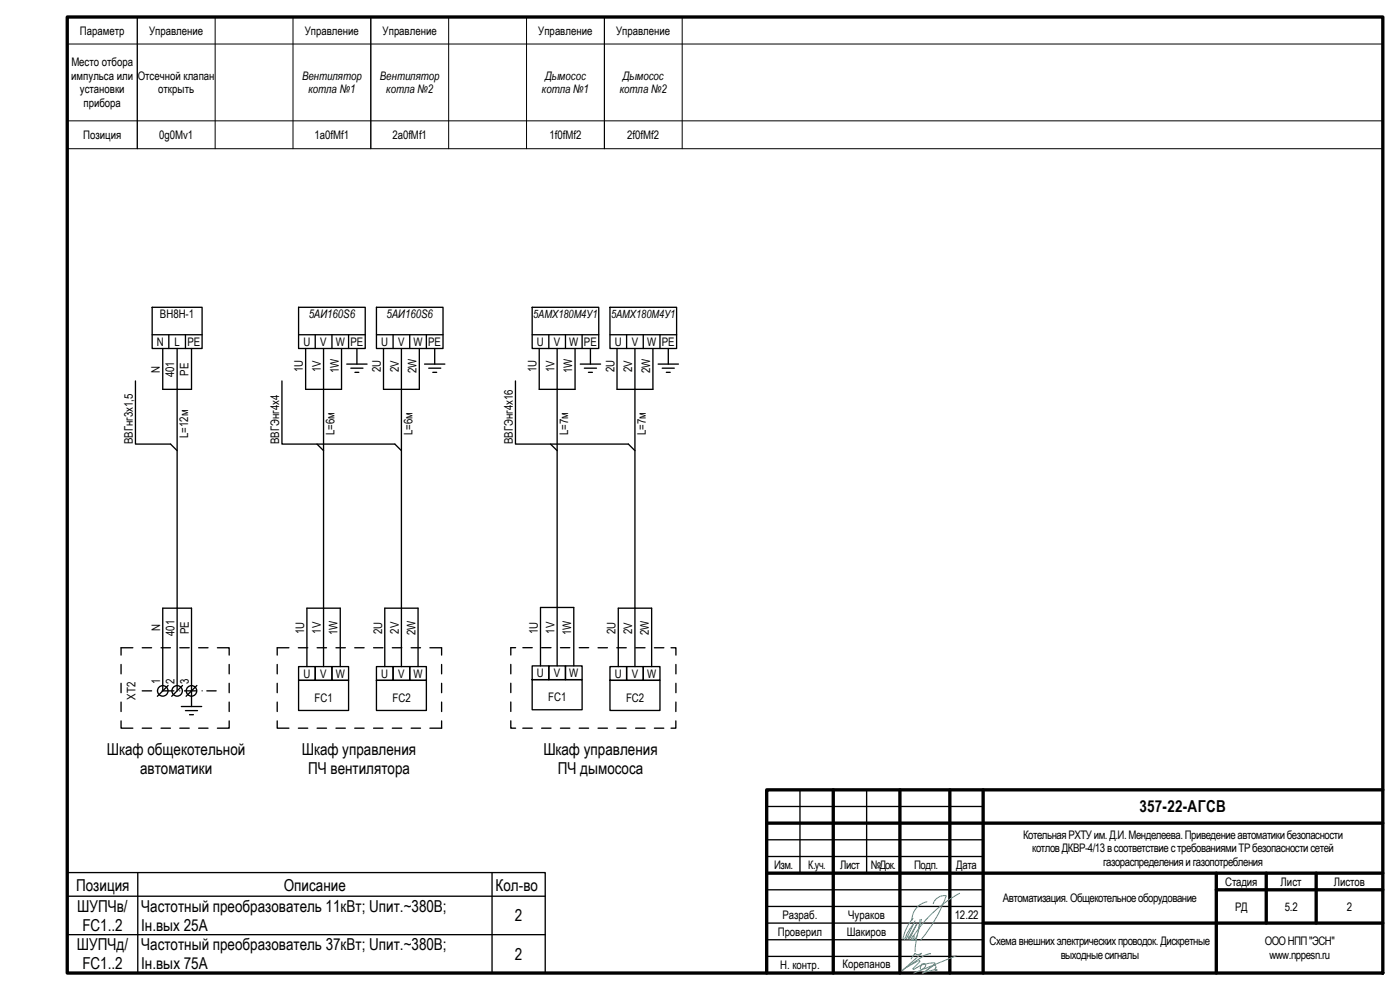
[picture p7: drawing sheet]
<svg xmlns="http://www.w3.org/2000/svg" width="420mm" height="297mm" viewBox="0 0 420 297" stroke-linecap="round" stroke-linejoin="round" font-family="sans-serif">
<g fill="none" stroke="#000" stroke-width=".4">
<path d="M45.7 92.2h15v12.4h-15zM89.6 92.2h20v12.4h-20zM113 92.2h20v12.4h-20zM159.7 92.2h20v12.4h-20zM183.1 92.2h20v12.4h-20zM40.6 114.3v18.9h10.6l2 2M45.7 100.4h15M48.8 104.6v12.2h8.7v-12.2M50.7 100.4v4.2M53.2 104.6v102.7M55.7 100.4v4.2M84.6 114.3v18.9h33.9l2 2"/>
<path d="M89.6 100.4h20M91.7 104.6v12.2h10.8v-12.2M94.6 100.4v4.2M97.1 104.6v95.4M99.6 100.4v4.2M104.1 109.2h6.1M104.6 100.4v4.2M105.3 110.5h3.6M106.5 111.7h1.2M107.1 104.6v4.6M113 100.4h20M115.1 104.6v12.2h10.7v-12.2"/>
<path d="M118 100.4v4.2M120.5 104.6v95.4M123 100.4v4.2M127.4 109.2h6.1M128 100.4v4.2M128.7 110.5h3.6M129.9 111.7h1.2M130.5 104.6v4.6M154.7 114.3v18.9h33.9l2 2M159.7 100.4h20M161.8 104.6v12.2h10.8v-12.2M164.7 100.4v4.2"/>
<path d="M167.2 104.6v95.2M169.7 100.4v4.2M174.1 109.2h6.1M174.7 100.4v4.2M175.4 110.5h3.6M176.6 111.7h1.2M177.2 104.6v4.6M183.1 100.4h20M185.2 104.6v12.2h10.7v-12.2M188.1 100.4v4.2M190.6 104.6v95.4M193 100.4v4.2"/>
<path d="M197.5 109.2h6.1M198.1 100.4v4.2M198.7 110.5h3.7M200 111.7h1.1M200.6 104.6v4.6M95.1 133.2l2 2M165.2 133.2l2 2M36.3 199.4v2.8M39.9 194.4h-3.6v2.2M42.7 194.4h2.8M48.3 194.4h2.8M54 194.4h2.8"/>
<path d="M59.6 194.4h2.8M65.2 194.4h3.6v2.2M68.8 199.4v2.8M83.2 199.4v2.8M86.7 194.4h-3.5v2.2M89.5 194.4h2.9M95.2 194.4h2.8M100.8 194.4h2.8M106.5 194.4h2.8M112.1 194.4h2.8M117.7 194.4h2.9M123.4 194.4h2.8"/>
<path d="M129 194.4h3.5v2.2M132.5 199.4v2.8M153.3 199.3v2.9M154.7 194.3h-1.4v2.2M156.9 194.3h2.8M159.7 199.8h5v4.1h-5zM162.2 199.8v-17.5h10v17.5M162.5 194.3h2.9M164.7 199.8h5v4.1h-5zM168.2 194.3h2.8M169.7 199.8h5v4.1h-5zM173.8 194.3h2.9"/>
<path d="M179.5 194.4h2.8M185.1 194.4h2.8M190.8 194.4h2.8M196.4 194.4h2.8M201.4 194.4h1.5v2.2M202.9 199.4v2.8M36.3 216.3v2.2h3.6M36.3 205v2.8M36.3 210.7v2.8M42.7 218.5h2.8M42.7 207.3h2.8M47.3 207.3h.1"/>
<path d="M48.3 218.5h2.8M48.7 207.3h3.5M48.8 207.3v-24.8h8.7v29.5M50.5 205.7l-3.3 3.2M53.9 207.3h.1M54 218.5h2.8M54.4 212h6.1M54.8 205.7l-3.3 3.2M55.4 207.3h3.5M55.7 213.2h3.6M56.9 214.4h1.1M59.1 205.7l-3.3 3.2"/>
<path d="M59.6 218.5h2.8M60.7 207.3h.1M62.1 207.3h2.8M68.8 216.3v2.2h-3.6M68.8 205v2.8M68.8 210.7v2.8M83.2 205v2.8M83.2 210.7v2.8M83.2 216.3v2.2h3.5M89.5 218.5h2.9M89.6 204.1h15v9.1h-15zM89.6 200h5v4.1h-5z"/>
<path d="M92.1 200v-17.5h10v17.5M94.6 200h5v4.1h-5zM95.2 218.5h2.8M99.6 200h5v4.1h-5zM100.8 218.5h2.8M106.5 218.5h2.8M112.1 218.5h2.8M113 204.1h15v9.1h-15zM113 200h5v4.1h-5zM115.5 200v-17.5h10v17.5M117.7 218.5h2.9M118 200h5v4.1h-5z"/>
<path d="M123 200h5v4.1h-5zM123.4 218.5h2.8M132.5 216.3v2.2h-3.5M132.5 205v2.8M132.5 210.7v2.8M153.3 216.3v2.2h1.4M153.3 205v2.8M153.3 210.6v2.9M156.9 218.5h2.8M159.7 203.9h15v9.1h-15zM162.5 218.5h2.9M168.2 218.5h2.8"/>
<path d="M173.8 218.5h2.8M179.5 218.5h2.8M183.1 204.1h15v9.1h-15zM183.1 200h5v4.1h-5zM185.1 218.5h2.8M185.6 200v-17.5h10v17.5M188.1 200h4.9v4.1h-4.9zM190.8 218.5h2.8M193 200h5.1v4.1h-5.1zM196.4 218.5h2.8M202.8 216.3v2.2h-1.4M202.9 205v2.8"/>
<path d="M202.9 210.7l-.1 2.8M240.1 237v25M250.1 237v55M260.1 237v25M270.1 237v55M285.1 237v55M295.1 237v55M415 237h-184.9v55M230.1 247h184.9M230.1 242h65M230.1 252h65M230.1 257h65"/>
<path d="M20.2 261.8h143.4v30.2h-143.4zM20.2 268.9h143.4M41.3 261.8v30.2M147.7 261.8v30.2M230.1 262h184.9M230.1 267h65M230.1 272h65M365 262v30M365 267h50M380 262v15M395 262v15M415 277h-184.9"/>
<path d="M20.2 280.4h143.4M230.1 287h65M230.1 282h65"/>
<circle cx="48.8" cy="207.3" r="1.58"/>
<circle cx="53.2" cy="207.3" r="1.57"/>
<circle cx="57.5" cy="207.3" r="1.57"/>
</g>
<path d="M20.2 13.2h394.8M41.2 5.1v39.5M64.6 5.1v39.5M87.9 5.1v39.5M111.3 5.1v39.5M134.7 5.1v39.5M158 5.1v39.5M181.4 5.1v39.5M204.7 5.1v39.5M20.2 36.3h394.8M20.2 44.6h394.8" fill="none" stroke="#000" stroke-width=".3"/>
<g fill="none" stroke="#3dad99" stroke-width=".3">
<path d="M274 275.5a13 13 0 0 0-3 6.4M274.2 277.2a15 15 0 0 0-2.7 4.8M274.6 276.3l-2.7 5.6M275.6 279.6l-.7 2.9-.3 3M276.1 275.9l-.5 3.7M276.5 275.8l-.9 3.8M278.2 270.6a5.6 5.6 0 0 0-4.5 5.5M280.1 271.1a3.5 3.5 0 0 1 3.9-2.3 42.7 42.7 0 0 1-7.7 13.2M288 268a38.6 38.6 0 0 0-13.8 12.8M271.9 290.3l4-2.1 .1 .4-2 2.2h.3l2.1-1.3-.2 1 .1 .3 .3 .1 .8-.5a.66 .66 0 0 0 .4-1 .66 .66 0 0 0-1.1 0l3.4-.5h.5v.3l-3.7 2.8M272.2 281l.5 .1 .2 .6M272.9 281.9l2.3-4.7-2.8 4.8"/>
<path d="M273.6 281.6l-.2 .4M274 280.8a.64 .64 0 0 1 .2 .7 .64 .64 0 0 1-.6 .4zM274.1 281.6l-.7 .4M274.3 281l-.1 1.1M275.3 280.4l-.7 1.7M277 292l3.2-2.3a.46 .46 0 0 1 .5 0 .46 .46 0 0 1 .2 .6l-.3 .6 .3 .4a.26 .26 0 0 0 .3-.3 .26 .26 0 0 0-.4-.2l-4 1.2M279.3 286.2l-1.9 .5-6.5 4.4 5.7-5.1a1.59 1.59 0 0 1-2 .1l-1.2 1.6M287 286.8l-12.8 5.2"/>
</g>
<g fill="none" stroke="#000" stroke-width="1">
<path d="M20.2 5.1h394.8v286.9h-394.8zM250.1 237v55M270.1 237v55M285.1 237v55M295.1 237v55M415 237h-184.9v55M230.1 247h184.9M230.1 262h184.9M295.1 277h119.9M365 262v30M365 267h50M380 262v15"/>
<path d="M395 262v15"/>
</g>
<g font-size="4.9">
<text x="32.1" y="226.4">Шкаф общекотельной</text>
<text x="90.6" y="226.4">Шкаф управления</text>
<text x="163.1" y="226.4">Шкаф управления</text>
<text x="42" y="232.2">автоматики</text>
<text x="92.5" y="232.2">ПЧ вентилятора</text>
<text x="167.4" y="232.2">ПЧ дымососа</text>
<text x="342" y="243.7">357-22-АГСВ</text>
<text x="22.8" y="267.3">Позиция</text>
<text x="85.2" y="267.3">Описание</text>
<text x="148.7" y="267.3">Кол-во</text>
<text x="23.2" y="273.5">ШУПЧв/</text>
<text x="42.4" y="273.5">Частотный преобразователь 11кВт; Uпит.~380B;</text>
<text x="24.7" y="279.3">FC1..2</text>
<text x="42.4" y="279.3">Iн.вых 25А</text>
<text x="154.5" y="276.4">2</text>
<text x="23.1" y="285.1">ШУПЧд/</text>
<text x="42.4" y="285.1">Частотный преобразователь 37кВт; Uпит.~380B;</text>
<text x="154.5" y="287.9">2</text>
<text x="24.7" y="290.8">FC1..2</text>
<text x="42.4" y="290.8">Iн.вых 75А</text>
</g>
<g font-size="3.5">
<text x="24" y="10.4">Параметр</text>
<text x="44.8" y="10.4">Управление</text>
<text x="91.5" y="10.4">Управление</text>
<text x="114.8" y="10.4">Управление</text>
<text x="161.6" y="10.4">Управление</text>
<text x="184.9" y="10.4">Управление</text>
<text x="21.4" y="23.9">импульса или</text>
<text x="21.4" y="19.8">Место отбора</text>
<text x="41.3" y="23.9">Отсечной клапан</text>
<text x="90.7" y="23.9">Вентилятор</text>
<text x="114" y="23.9">Вентилятор</text>
<text x="163.6" y="23.9">Дымосос</text>
<text x="186.9" y="23.9">Дымосос</text>
<text x="24" y="28">установки</text>
<text x="47.5" y="28">открыть</text>
<text x="92.6" y="28">котла №1</text>
<text x="115.9" y="28">котла №2</text>
<text x="162.7" y="28">котла №1</text>
<text x="186" y="28">котла №2</text>
<text x="25.1" y="32.2">прибора</text>
<text x="24.9" y="41.7">Позиция</text>
<text x="47.7" y="41.7">0g0Mv1</text>
<text x="94.4" y="41.7">1a0fMf1</text>
<text x="117.8" y="41.7">2a0fMf1</text>
<text x="164.9" y="41.7">1f0fMf2</text>
<text x="188.3" y="41.7">2f0fMf2</text>
<text x="48" y="95.5">ВН8Н-1</text>
<text x="92.6" y="95.5">5АИ160S6</text>
<text x="116" y="95.5">5АИ160S6</text>
<text x="47.1" y="103.7">N</text>
<text x="52.4" y="103.7">L PE</text>
<text x="91" y="103.7">U</text>
<text x="96.1" y="103.7">V</text>
<text x="100.7" y="103.7">W</text>
<text x="105.2" y="103.7">PE</text>
<text x="114.4" y="103.7">U</text>
<text x="119.5" y="103.7">V</text>
<text x="124.1" y="103.7">W</text>
<text x="128.5" y="103.7">PE</text>
<text x="161.2" y="103.7">U</text>
<text x="166.2" y="103.7">V</text>
<text x="170.8" y="103.7">W</text>
<text x="175.2" y="103.7">PE</text>
<text x="184.5" y="103.7">U</text>
<text x="189.6" y="103.7">V</text>
<text x="194.2" y="103.7">W</text>
<text x="198.6" y="103.7">PE</text>
<text x="47.9" y="111.8" transform="rotate(-90 47.9 111.8)">N</text>
<text x="52.2" y="113.2" transform="rotate(-90 52.2 113.2)">401</text>
<text x="56.5" y="112.7" transform="rotate(-90 56.5 112.7)">PE</text>
<text x="90.9" y="111.7" transform="rotate(-90 90.9 111.7)">1U</text>
<text x="96.3" y="111.7" transform="rotate(-90 96.3 111.7)">1V</text>
<text x="101.7" y="112" transform="rotate(-90 101.7 112)">1W</text>
<text x="114.3" y="111.7" transform="rotate(-90 114.3 111.7)">2U</text>
<text x="119.7" y="111.7" transform="rotate(-90 119.7 111.7)">2V</text>
<text x="125" y="112" transform="rotate(-90 125 112)">2W</text>
<text x="161" y="111.7" transform="rotate(-90 161 111.7)">1U</text>
<text x="166.4" y="111.7" transform="rotate(-90 166.4 111.7)">1V</text>
<text x="171.8" y="112" transform="rotate(-90 171.8 112)">1W</text>
<text x="184.4" y="111.7" transform="rotate(-90 184.4 111.7)">2U</text>
<text x="189.7" y="111.7" transform="rotate(-90 189.7 111.7)">2V</text>
<text x="195.1" y="112" transform="rotate(-90 195.1 112)">2W</text>
<text x="56.5" y="131.4" transform="rotate(-90 56.5 131.4)">L=12м</text>
<text x="100.4" y="130.6" transform="rotate(-90 100.4 130.6)">L=6м</text>
<text x="123.8" y="130.6" transform="rotate(-90 123.8 130.6)">L=6м</text>
<text x="170.5" y="130.6" transform="rotate(-90 170.5 130.6)">L=7м</text>
<text x="193.9" y="130.6" transform="rotate(-90 193.9 130.6)">L=7м</text>
<text x="39.8" y="133.2" transform="rotate(-90 39.8 133.2)">ВВГнг3х1,5</text>
<text x="83.8" y="133.2" transform="rotate(-90 83.8 133.2)">ВВГЭнг4х4</text>
<text x="153.9" y="133.2" transform="rotate(-90 153.9 133.2)">ВВГЭнг4х16</text>
<text x="48" y="189.4" transform="rotate(-90 48 189.4)">N</text>
<text x="52.3" y="190.8" transform="rotate(-90 52.3 190.8)">401</text>
<text x="56.7" y="190.3" transform="rotate(-90 56.7 190.3)">PE</text>
<text x="91.3" y="190.2" transform="rotate(-90 91.3 190.2)">1U</text>
<text x="96.3" y="190.2" transform="rotate(-90 96.3 190.2)">1V</text>
<text x="101.3" y="190.6" transform="rotate(-90 101.3 190.6)">1W</text>
<text x="114.6" y="190.2" transform="rotate(-90 114.6 190.2)">2U</text>
<text x="119.7" y="190.2" transform="rotate(-90 119.7 190.2)">2V</text>
<text x="124.7" y="190.6" transform="rotate(-90 124.7 190.6)">2W</text>
<text x="161.4" y="190.2" transform="rotate(-90 161.4 190.2)">1U</text>
<text x="166.4" y="190.2" transform="rotate(-90 166.4 190.2)">1V</text>
<text x="171.4" y="190.6" transform="rotate(-90 171.4 190.6)">1W</text>
<text x="184.8" y="190.4" transform="rotate(-90 184.8 190.4)">2U</text>
<text x="189.7" y="190.3" transform="rotate(-90 189.7 190.3)">2V</text>
<text x="194.7" y="190.7" transform="rotate(-90 194.7 190.7)">2W</text>
<text x="91" y="203.3">U</text>
<text x="96.1" y="203.3">V</text>
<text x="100.7" y="203.3">W</text>
<text x="114.4" y="203.3">U</text>
<text x="119.5" y="203.3">V</text>
<text x="124.1" y="203.3">W</text>
<text x="161.2" y="203.1">U</text>
<text x="166.2" y="203.1">V</text>
<text x="170.8" y="203.1">W</text>
<text x="184.5" y="203.3">U</text>
<text x="189.6" y="203.3">V</text>
<text x="194.2" y="203.3">W</text>
<text x="40.7" y="209.9" transform="rotate(-90 40.7 209.9)">XT2</text>
<text x="48" y="205.3" transform="rotate(-90 48 205.3)">1</text>
<text x="52.3" y="205.3" transform="rotate(-90 52.3 205.3)">2</text>
<text x="56.7" y="205.3" transform="rotate(-90 56.7 205.3)">3</text>
<text x="94.4" y="210.6">FC1</text>
<text x="117.8" y="210.6">FC2</text>
<text x="164.5" y="210.4">FC1</text>
<text x="187.9" y="210.6">FC2</text>
<text x="307.1" y="251.6">КотельнаяРХТУим.Д.И.Менделеева.Приведениеавтоматикибезопасности</text>
<text x="309.8" y="255.7">котловДКВР-4/13всоответствиестребованиямиТРбезопасностисетей</text>
<text x="232.4" y="260.7">Изм.</text>
<text x="242.6" y="260.7">К.уч.</text>
<text x="252.2" y="260.7">Лист</text>
<text x="261.4" y="260.7">№Док.</text>
<text x="274.4" y="260.7">Подп.</text>
<text x="287" y="260.7">Дата</text>
<text x="331.1" y="259.8">газораспределенияигазопотребления</text>
<text x="367.7" y="265.7">Стадия</text>
<text x="384.3" y="265.7">Лист</text>
<text x="400.3" y="265.7">Листов</text>
<text x="234.8" y="275.8">Разраб.</text>
<text x="254.6" y="275.7">Чураков</text>
<text x="286.5" y="275.8">12.22</text>
<text x="301" y="270.7">Автоматизация.Общекотельноеоборудование</text>
<text x="370.7" y="273.2">РД</text>
<text x="385.6" y="273.2">5.2</text>
<text x="404.2" y="273.2">2</text>
<text x="233.4" y="280.7">Проверил</text>
<text x="254.1" y="280.7">Шакиров</text>
<text x="297" y="283.6">Схемавнешнихэлектрическихпроводок.Дискретные</text>
<text x="318.3" y="287.8">выходныесигналы</text>
<text x="379.5" y="283.6">ОООНПП&quot;ЭСН&quot;</text>
<text x="380.9" y="287.8">www.nppesn.ru</text>
<text x="234.1" y="290.6">Н. контр.</text>
<text x="252.9" y="290.6">Корепанов</text>
</g>
<g font-size="3.4">
<text x="160" y="95.4">5АМХ180М4У1</text>
<text x="183.4" y="95.4">5АМХ180М4У1</text>
</g>
</svg>
